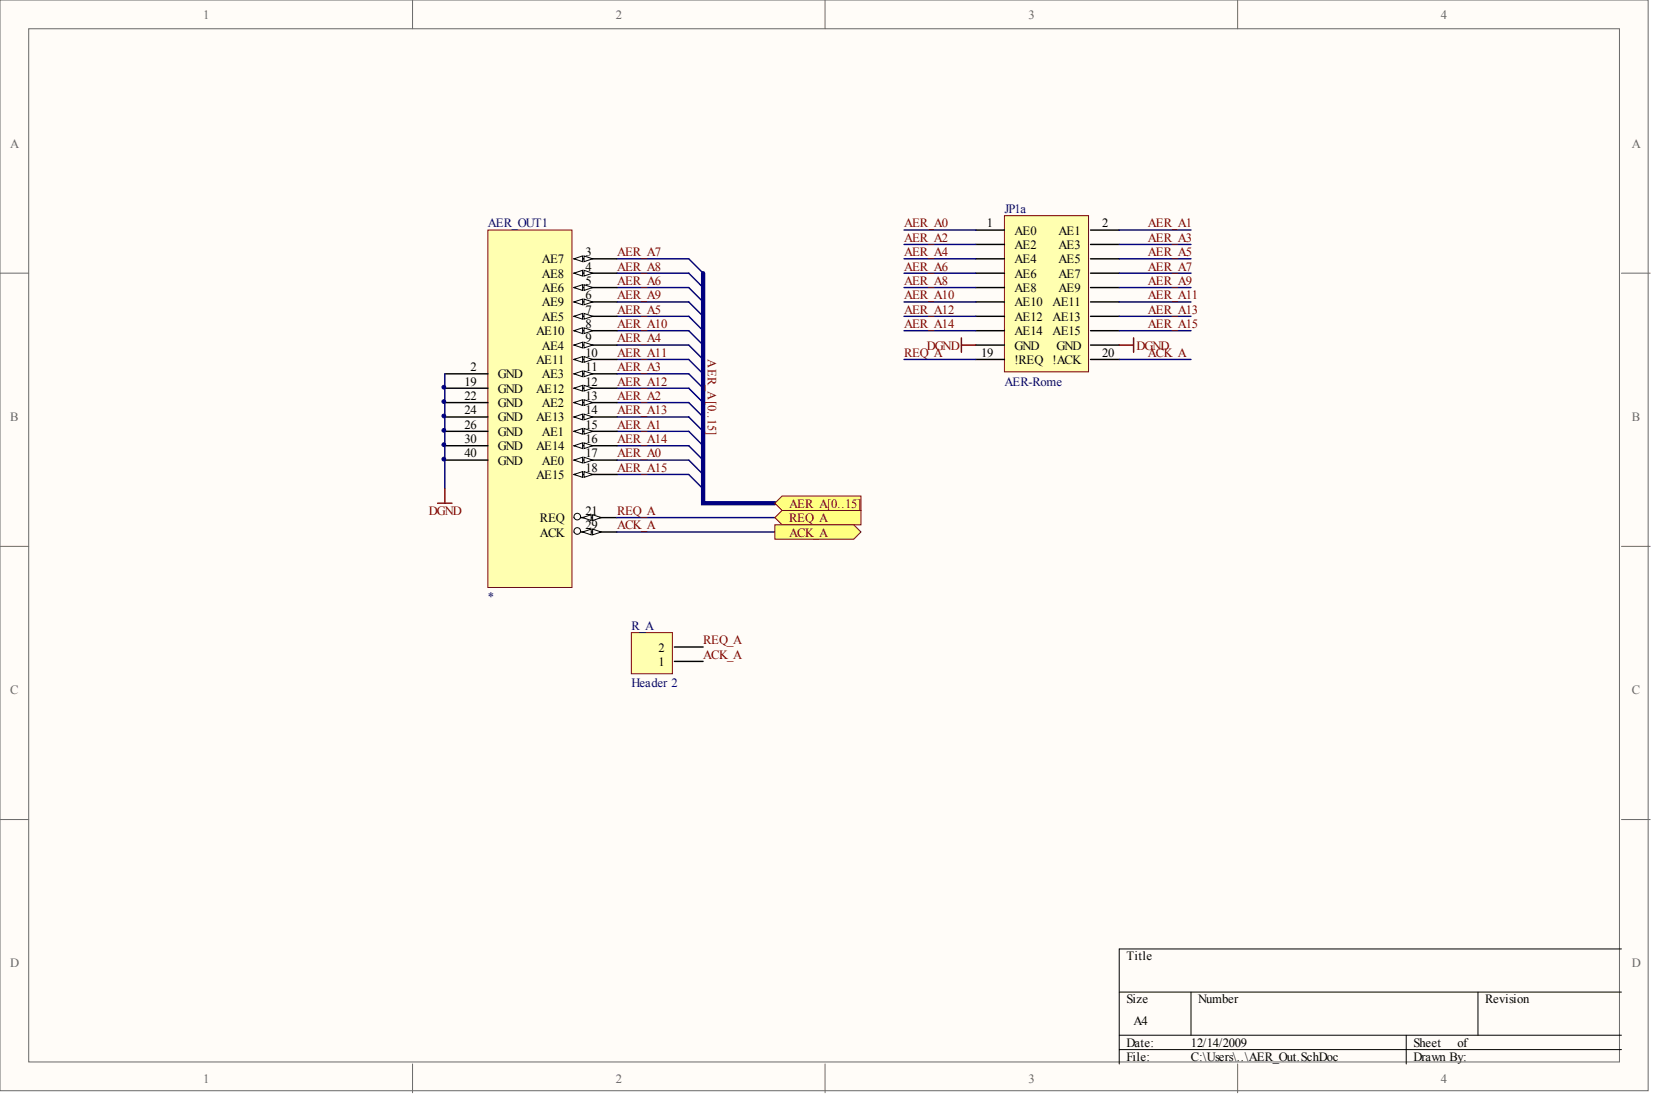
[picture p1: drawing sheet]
<svg xmlns="http://www.w3.org/2000/svg" width="292mm" height="193mm" viewBox="0 0 292 193" stroke-linecap="round" stroke-linejoin="round" font-family="sans-serif">
<g fill="#fffcf8" stroke="#696969" stroke-width=".18">
<path d="M0 0h290.7v192.4h-290.7z"/>
<path d="M5.1 5.1h280.6v182.2h-280.6z"/>
</g>
<path d="M72.8 0v5.1M145.5 0v5.1M218.3 0v5.1M0 48.2h5.1M286 48.2h5.1M0 96.4h5.1M286 96.4h5.1M0 144.6h5.1M286 144.6h5.1M72.8 187.7v5M145.5 187.7v5M218.3 187.7v5" fill="none" stroke="#696969" stroke-width=".18"/>
<path d="M197.4 175h88.6M210.1 175v7.6M260.7 175v7.6M286 167.4h-88.6v20.3M197.4 182.6h88.6M197.4 185.1h88.6M248 182.6v5.1" fill="none" stroke="#000" stroke-width=".18"/>
<g fill="none" stroke="#000080" stroke-width=".25">
<path d="M108.8 45.7h12.7l2.5 2.5M108.8 48.2h12.7l2.5 2.5M108.8 50.7h12.7l2.5 2.6M108.8 53.3h12.7l2.5 2.5M108.8 55.8h12.7l2.5 2.5M108.8 58.3h12.7l2.5 2.6M108.8 60.9h12.7l2.5 2.5M108.8 63.4h12.7l2.5 2.5M108.8 65.9h12.7l2.5 2.6M108.8 68.5h12.7l2.5 2.5M108.8 71h12.7l2.5 2.5M108.8 73.5h12.7l2.5 2.6"/>
<path d="M108.8 76.1h12.7l2.5 2.5M108.8 78.6h12.7l2.5 2.6M108.8 81.2h12.7l2.5 2.5M108.8 83.7h12.7l2.5 2.5"/>
</g>
<path d="M86.1 40.6h14.8v63h-14.8z" fill="#ffffb0" stroke="#800000" stroke-width=".18"/>
<path d="M101.2 45.7h7.6" fill="none" stroke="#000" stroke-width=".25"/>
<g fill="#fffcf8" stroke="#000" stroke-width=".18">
<path d="M101.2 45.7l1.6-.6v1.1z"/>
<path d="M103 45.1l1.5 .6-1.5 .5z"/>
</g>
<path d="M101.2 48.2h7.6" fill="none" stroke="#000" stroke-width=".25"/>
<g fill="#fffcf8" stroke="#000" stroke-width=".18">
<path d="M101.2 48.2l1.6-.5v1z"/>
<path d="M103 47.7l1.5 .5-1.5 .5z"/>
</g>
<path d="M101.2 50.7h7.6" fill="none" stroke="#000" stroke-width=".25"/>
<g fill="#fffcf8" stroke="#000" stroke-width=".18">
<path d="M101.2 50.7l1.6-.5v1z"/>
<path d="M103 50.2l1.5 .5-1.5 .5z"/>
</g>
<path d="M101.2 53.3h7.6" fill="none" stroke="#000" stroke-width=".25"/>
<g fill="#fffcf8" stroke="#000" stroke-width=".18">
<path d="M101.2 53.3l1.6-.5v1z"/>
<path d="M103 52.8l1.5 .5-1.5 .5z"/>
</g>
<path d="M101.2 55.8h7.6" fill="none" stroke="#000" stroke-width=".25"/>
<g fill="#fffcf8" stroke="#000" stroke-width=".18">
<path d="M101.2 55.8l1.6-.5v1z"/>
<path d="M103 55.3l1.5 .5-1.5 .5z"/>
</g>
<path d="M101.2 58.3h7.6" fill="none" stroke="#000" stroke-width=".25"/>
<g fill="#fffcf8" stroke="#000" stroke-width=".18">
<path d="M101.2 58.3l1.6-.5v1z"/>
<path d="M103 57.8l1.5 .5-1.5 .5z"/>
</g>
<path d="M101.2 60.9h7.6" fill="none" stroke="#000" stroke-width=".25"/>
<g fill="#fffcf8" stroke="#000" stroke-width=".18">
<path d="M101.2 60.9l1.6-.5v1z"/>
<path d="M103 60.4l1.5 .5-1.5 .5z"/>
</g>
<path d="M101.2 63.4h7.6" fill="none" stroke="#000" stroke-width=".25"/>
<g fill="#fffcf8" stroke="#000" stroke-width=".18">
<path d="M101.2 63.4l1.6-.5v1z"/>
<path d="M103 62.9l1.5 .5-1.5 .5z"/>
</g>
<path d="M101.2 65.9h7.6" fill="none" stroke="#000" stroke-width=".25"/>
<g fill="#fffcf8" stroke="#000" stroke-width=".18">
<path d="M101.2 65.9l1.6-.5v1z"/>
<path d="M103 65.4l1.5 .5-1.5 .5z"/>
</g>
<path d="M101.2 68.5h7.6" fill="none" stroke="#000" stroke-width=".25"/>
<g fill="#fffcf8" stroke="#000" stroke-width=".18">
<path d="M101.2 68.5l1.6-.5v1z"/>
<path d="M103 68l1.5 .5-1.5 .5z"/>
</g>
<path d="M101.2 71h7.6" fill="none" stroke="#000" stroke-width=".25"/>
<g fill="#fffcf8" stroke="#000" stroke-width=".18">
<path d="M101.2 71l1.6-.5v1z"/>
<path d="M103 70.5l1.5 .5-1.5 .5z"/>
</g>
<path d="M101.2 73.5h7.6" fill="none" stroke="#000" stroke-width=".25"/>
<g fill="#fffcf8" stroke="#000" stroke-width=".18">
<path d="M101.2 73.5l1.6-.5v1.1z"/>
<path d="M103 73l1.5 .5-1.5 .6z"/>
</g>
<path d="M101.2 76.1h7.6" fill="none" stroke="#000" stroke-width=".25"/>
<g fill="#fffcf8" stroke="#000" stroke-width=".18">
<path d="M101.2 76.1l1.6-.5v1z"/>
<path d="M103 75.6l1.5 .5-1.5 .5z"/>
</g>
<path d="M101.2 78.6h7.6" fill="none" stroke="#000" stroke-width=".25"/>
<g fill="#fffcf8" stroke="#000" stroke-width=".18">
<path d="M101.2 78.6l1.6-.5v1z"/>
<path d="M103 78.1l1.5 .5-1.5 .5z"/>
</g>
<path d="M101.2 81.2h7.6" fill="none" stroke="#000" stroke-width=".25"/>
<g fill="#fffcf8" stroke="#000" stroke-width=".18">
<path d="M101.2 81.2l1.6-.6v1.1z"/>
<path d="M103 80.6l1.5 .6-1.5 .5z"/>
</g>
<path d="M101.2 83.7h7.6" fill="none" stroke="#000" stroke-width=".25"/>
<g fill="#fffcf8" stroke="#000" stroke-width=".18">
<path d="M101.2 83.7l1.6-.5v1z"/>
<path d="M103 83.2l1.5 .5-1.5 .5z"/>
</g>
<path d="M101.2 91.3h7.6" fill="none" stroke="#000" stroke-width=".25"/>
<circle cx="101.8" cy="91.1" r=".58" fill="#fffcf8" stroke="#000" stroke-width=".18"/>
<g fill="#fffcf8" stroke="#000" stroke-width=".18">
<path d="M102.8 91.3l1.5-.5v1z"/>
<path d="M104.5 90.8l1.6 .5-1.6 .5z"/>
</g>
<path d="M101.2 93.8h7.6" fill="none" stroke="#000" stroke-width=".25"/>
<circle cx="101.8" cy="93.7" r=".58" fill="#fffcf8" stroke="#000" stroke-width=".18"/>
<g fill="#fffcf8" stroke="#000" stroke-width=".18">
<path d="M102.8 93.8l1.5-.5v1z"/>
<path d="M104.5 93.3l1.6 .5-1.6 .5z"/>
</g>
<path d="M78.5 65.9h7.6M78.5 68.5h7.6M78.5 71h7.6M78.5 73.5h7.6M78.5 76.1h7.6M78.5 78.6h7.6M78.5 81.2h7.6" fill="none" stroke="#000" stroke-width=".25"/>
<path d="M78.5 65.9v20.3M108.8 91.3h27.9M108.8 93.8h27.9" fill="none" stroke="#000080" stroke-width=".25"/>
<g fill="#ffff80" stroke="#800000" stroke-width=".18">
<path d="M137.9 90h14v2.6h-14l-1.2-1.3z" fill-rule="evenodd"/>
<path d="M136.7 92.6h13.9l1.3 1.2-1.3 1.3h-13.9z" fill-rule="evenodd"/>
</g>
<path d="M124 48.2v40.6h12.7" fill="none" stroke="#000080" stroke-width=".76"/>
<path d="M137.9 87.5h14v2.5h-14l-1.2-1.2z" fill-rule="evenodd" fill="#ffff80" stroke="#800000" stroke-width=".18"/>
<path d="M77.2 88.8h2.5M78.5 86.2v2.6" fill="none" stroke="#800000" stroke-width=".25"/>
<path d="M177.2 38h14.8v27.6h-14.8z" fill="#ffffb0" stroke="#800000" stroke-width=".18"/>
<g fill="none" stroke="#000" stroke-width=".25">
<path d="M172.1 40.6h5.1M172.1 43.1h5.1M172.1 45.7h5.1M172.1 48.2h5.1M172.1 50.7h5.1M172.1 53.3h5.1M172.1 55.8h5.1M172.1 58.3h5.1M192.4 40.6h5M192.4 43.1h5M192.4 45.7h5M192.4 48.2h5"/>
<path d="M192.4 50.7h5M192.4 53.3h5M192.4 55.8h5M192.4 58.3h5M172.1 60.9h5.1M172.1 63.4h5.1M192.4 60.9h5M192.4 63.4h5"/>
</g>
<path d="M169.6 59.6v2.5M200 59.6v2.5M169.6 60.9h2.5M197.4 60.9h2.6" fill="none" stroke="#800000" stroke-width=".25"/>
<g fill="none" stroke="#000080" stroke-width=".25">
<path d="M159.5 48.2h12.6M159.5 50.7h12.6M159.5 45.7h12.6M159.5 53.3h12.6M159.5 43.1h12.6M159.5 55.8h12.6M159.5 40.6h12.6M159.5 58.3h12.6M197.4 48.2h12.7M197.4 50.7h12.7M197.4 45.7h12.7M197.4 53.3h12.7"/>
<path d="M197.4 43.1h12.7M197.4 55.8h12.7M197.4 40.6h12.7M197.4 58.3h12.7M159.5 63.4h12.6M197.4 63.4h12.7"/>
</g>
<path d="M111.4 111.6h7.2v7.2h-7.2z" fill="#ffffb0" stroke="#800000" stroke-width=".18"/>
<path d="M119 116.7h5M119 114.1h5" fill="none" stroke="#000" stroke-width=".25"/>
<g fill="#000080" stroke="#000080" stroke-width=".18">
<circle cx="78.3" cy="81" r=".33"/>
<circle cx="78.3" cy="78.4" r=".33"/>
<circle cx="78.3" cy="75.9" r=".33"/>
<circle cx="78.3" cy="73.4" r=".33"/>
<circle cx="78.3" cy="70.8" r=".33"/>
<circle cx="78.3" cy="68.3" r=".33"/>
</g>
<g font-size="2.2" fill="#696969">
<text x="35.9" y="3.3">1</text>
<text x="108.6" y="3.3">2</text>
<text x="181.4" y="3.3">3</text>
<text x="254.2" y="3.3">4</text>
<text x="1.8" y="26.1">A</text>
<text x="287.8" y="26.1">A</text>
<text x="1.8" y="74.3">B</text>
<text x="287.8" y="74.3">B</text>
<text x="1.8" y="122.5">C</text>
<text x="287.8" y="122.5">C</text>
<text x="1.8" y="170.6">D</text>
<text x="287.8" y="170.6">D</text>
<text x="35.9" y="191">1</text>
<text x="108.6" y="191">2</text>
<text x="181.4" y="191">3</text>
<text x="254.2" y="191">4</text>
</g>
<g font-size="2.2" fill="#000080">
<text x="86.1" y="40.1">AER_OUT1</text>
<text x="177.2" y="37.6">JP1a</text>
<text x="177.2" y="68">AER-Rome</text>
<text x="86.1" y="106">*</text>
<text x="111.4" y="111.1">R_A</text>
<text x="111.4" y="121.3">Header 2</text>
</g>
<g font-size="2.2" fill="#800000">
<text x="159.5" y="40.1">AER_A0</text>
<text x="202.5" y="40.1">AER_A1</text>
<text x="108.8" y="45.2">AER_A7</text>
<text x="108.8" y="47.7">AER_A8</text>
<text x="159.5" y="42.6">AER_A2</text>
<text x="159.5" y="45.2">AER_A4</text>
<text x="159.5" y="47.7">AER_A6</text>
<text x="202.5" y="42.6">AER_A3</text>
<text x="202.5" y="45.2">AER_A5</text>
<text x="202.5" y="47.7">AER_A7</text>
<text x="108.8" y="50.3">AER_A6</text>
<text x="108.8" y="52.8">AER_A9</text>
<text x="159.5" y="50.3">AER_A8</text>
<text x="159.5" y="52.8">AER_A10</text>
<text x="202.5" y="50.3">AER_A9</text>
<text x="202.5" y="52.8">AER_A11</text>
<text x="108.8" y="55.3">AER_A5</text>
<text x="108.8" y="57.9">AER_A10</text>
<text x="159.5" y="55.3">AER_A12</text>
<text x="159.5" y="57.9">AER_A14</text>
<text x="202.5" y="55.3">AER_A13</text>
<text x="202.5" y="57.9">AER_A15</text>
<text x="108.8" y="65.5">AER_A3</text>
<text x="108.8" y="60.4">AER_A4</text>
<text x="108.8" y="62.9">AER_A11</text>
<text x="124.9" y="63.4" transform="rotate(90 124.9 63.4)">AER_A[0..15]</text>
<text x="159.5" y="62.9">REQ_A</text>
<text x="163.5" y="61.7">DGND</text>
<text x="200.5" y="61.7">DGND</text>
<text x="202.5" y="62.9">ACK_A</text>
<text x="108.8" y="70.5">AER_A2</text>
<text x="108.8" y="68">AER_A12</text>
<text x="108.8" y="75.6">AER_A1</text>
<text x="108.8" y="73.1">AER_A13</text>
<text x="108.8" y="80.7">AER_A0</text>
<text x="108.8" y="78.1">AER_A14</text>
<text x="108.8" y="83.2">AER_A15</text>
<text x="139.2" y="89.6">AER_A[0..15]</text>
<text x="75.7" y="90.8">DGND</text>
<text x="108.8" y="90.8">REQ_A</text>
<text x="108.8" y="93.4">ACK_A</text>
<text x="139.2" y="92.1">REQ_A</text>
<text x="139.2" y="94.6">ACK_A</text>
<text x="124" y="113.7">REQ_A</text>
<text x="124" y="116.2">ACK_A</text>
</g>
<g font-size="2.2">
<text x="174.1" y="40.1">1</text>
<text x="178.9" y="41.4">AE0</text>
<text x="186.7" y="41.4">AE1</text>
<text x="194.4" y="40.1">2</text>
<text x="95.6" y="46.4">AE7</text>
<text x="103.3" y="45.2">3</text>
<text x="103.3" y="47.7">4</text>
<text x="178.9" y="43.9">AE2</text>
<text x="178.9" y="46.4">AE4</text>
<text x="186.7" y="43.9">AE3</text>
<text x="186.7" y="46.4">AE5</text>
<text x="95.6" y="49">AE8</text>
<text x="95.6" y="51.5">AE6</text>
<text x="103.3" y="50.3">5</text>
<text x="103.3" y="52.8">6</text>
<text x="178.9" y="49">AE6</text>
<text x="178.9" y="51.5">AE8</text>
<text x="186.7" y="49">AE7</text>
<text x="186.7" y="51.5">AE9</text>
<text x="94.6" y="59.1">AE10</text>
<text x="95.6" y="54.1">AE9</text>
<text x="95.6" y="56.6">AE5</text>
<text x="103.3" y="55.3">7</text>
<text x="103.3" y="57.9">8</text>
<text x="178.9" y="54.1">AE10</text>
<text x="178.9" y="56.6">AE12</text>
<text x="178.9" y="59.1">AE14</text>
<text x="185.7" y="54.1">AE11</text>
<text x="185.7" y="56.6">AE13</text>
<text x="185.7" y="59.1">AE15</text>
<text x="83" y="65.5">2</text>
<text x="94.6" y="64.2">AE11</text>
<text x="95.6" y="61.7">AE4</text>
<text x="103.3" y="60.4">9</text>
<text x="103.3" y="62.9">10</text>
<text x="103.3" y="65.5">11</text>
<text x="173" y="62.9">19</text>
<text x="178.9" y="61.7">GND</text>
<text x="178.9" y="64.2">!REQ</text>
<text x="185.7" y="64.2">!ACK</text>
<text x="186.4" y="61.7">GND</text>
<text x="194.4" y="62.9">20</text>
<text x="81.9" y="68">19</text>
<text x="81.9" y="70.5">22</text>
<text x="87.8" y="66.7">GND</text>
<text x="87.8" y="69.3">GND</text>
<text x="87.8" y="71.8">GND</text>
<text x="94.6" y="69.3">AE12</text>
<text x="95.6" y="66.7">AE3</text>
<text x="95.6" y="71.8">AE2</text>
<text x="103.3" y="68">12</text>
<text x="103.3" y="70.5">13</text>
<text x="81.9" y="73.1">24</text>
<text x="81.9" y="75.6">26</text>
<text x="87.8" y="74.3">GND</text>
<text x="87.8" y="76.9">GND</text>
<text x="94.6" y="74.3">AE13</text>
<text x="95.6" y="76.9">AE1</text>
<text x="103.3" y="73.1">14</text>
<text x="103.3" y="75.6">15</text>
<text x="81.9" y="78.1">30</text>
<text x="81.9" y="80.7">40</text>
<text x="87.8" y="79.4">GND</text>
<text x="87.8" y="82">GND</text>
<text x="94.6" y="79.4">AE14</text>
<text x="95.6" y="82">AE0</text>
<text x="103.3" y="78.1">16</text>
<text x="103.3" y="80.7">17</text>
<text x="103.3" y="83.2">18</text>
<text x="94.6" y="84.5">AE15</text>
<text x="95.2" y="92.1">REQ</text>
<text x="95.2" y="94.6">ACK</text>
<text x="103.3" y="90.8">21</text>
<text x="103.3" y="93.4">29</text>
<text x="116.1" y="117.5">1</text>
<text x="116.1" y="114.9">2</text>
<text x="198.7" y="169.4">Title</text>
<text x="198.7" y="177">Size</text>
<text x="211.3" y="177">Number</text>
<text x="262" y="177">Revision</text>
<text x="198.7" y="184.6">Date:</text>
<text x="200" y="180.8">A4</text>
<text x="210.1" y="184.6">12/14/2009</text>
<text x="249.3" y="184.6">Sheet</text>
<text x="257.1" y="184.6">of</text>
<text x="198.7" y="187.1">File:</text>
<text x="210.1" y="187.1">C:\Users\..\AER_Out.SchDoc</text>
<text x="249.3" y="187.1">Drawn By:</text>
</g>
</svg>
